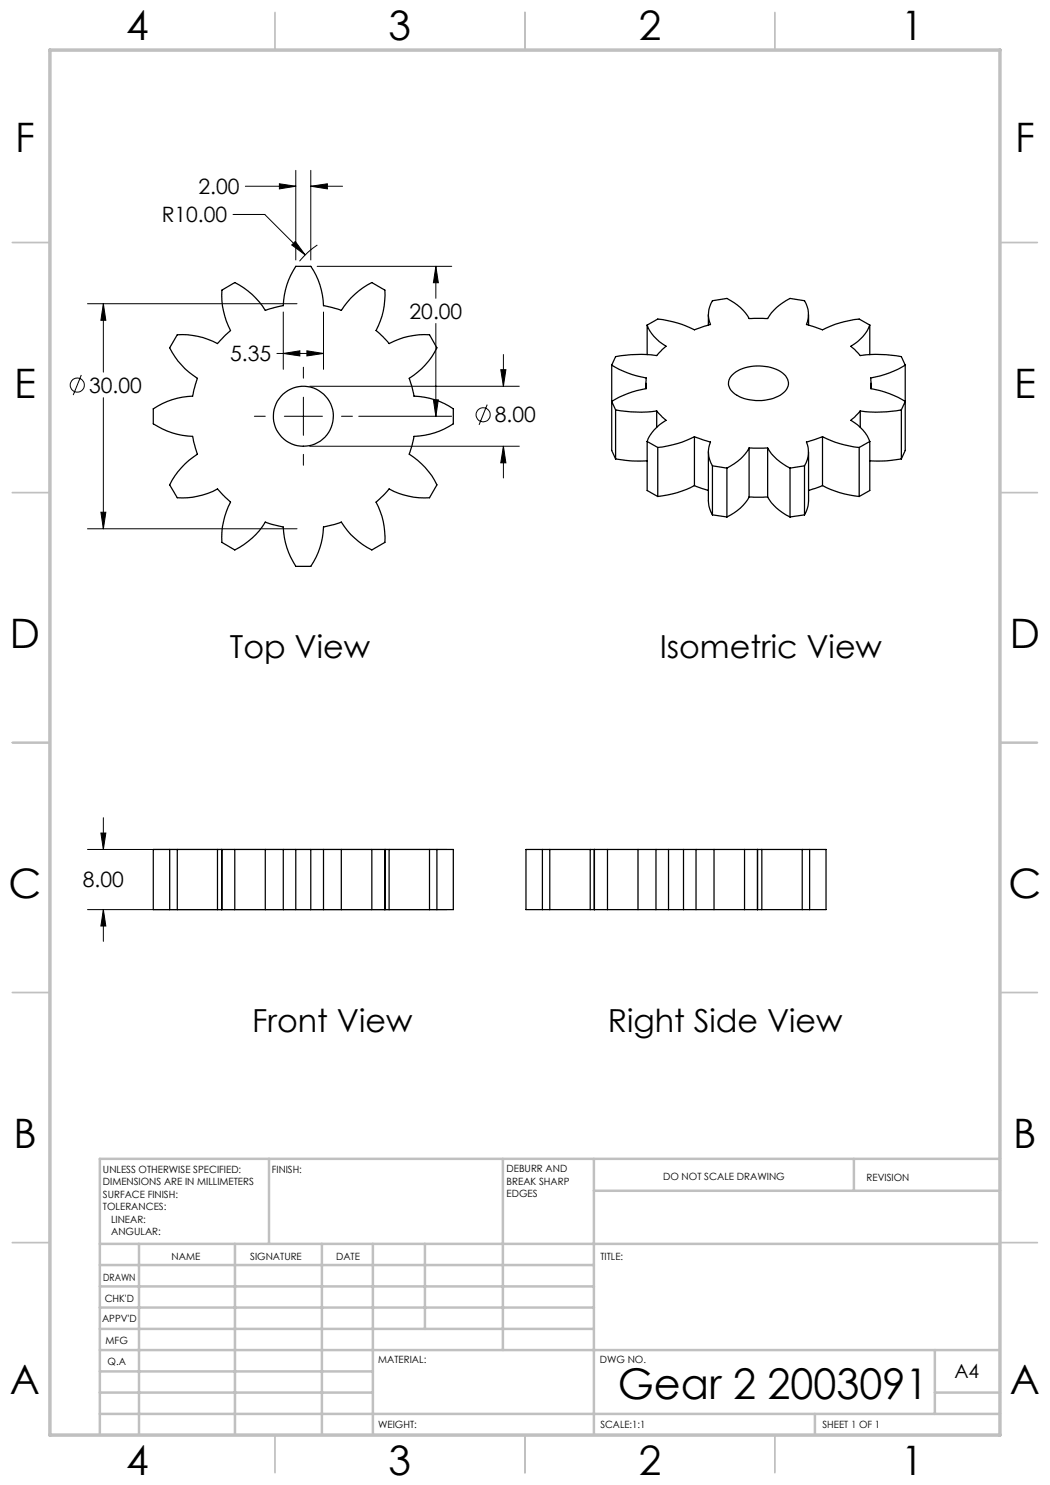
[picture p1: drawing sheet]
<svg xmlns="http://www.w3.org/2000/svg" width="210mm" height="297mm" viewBox="0 0 210 297" stroke-linecap="round" stroke-linejoin="round" font-family="sans-serif">
<g fill="none" stroke="#000" stroke-width=".2">
<path d="M49.1 37.2h10.1M55.9 36.8l3.3 .4-3.3 .6zM59.2 34.1v17.9M62.2 34.1v17.9M62.2 37.2h6.3M62.2 37.2l3.3-.4v1zM46.6 42.9h6.4l8 8.1M59.1 48.3l1.9 2.7-2.7-2zM63.4 53.3h26.9M63.5 49a15.6 15.6 0 0 0-3.6 3.2M87.2 53.3v6.4M87.2 53.3l.5 3.2h-1z"/>
<path d="M16.3 75l-1.7 4M17.5 60.7h41.9M20.7 60.7v13.7M20.7 79.5v26.3M20.7 60.7l.5 3.4h-1zM55.4 70.7h9.3M56.7 62.4v11.5M56.7 70.7l3.3-.5v1zM60.7 73.4v2.2M60.7 79.4v7.7M61.4 70.2l3.3 .5-3.3 .5zM61.9 77.3h42"/>
<path d="M64.7 62.4v11.5M86.7 80h1l-.5 3.3zM87.2 64.7v18.6M100.2 73.9h1l-.5 3.4zM100.7 70.9v6.4M50.9 83.3h2.2M56.9 83.3h7.6M60.7 90.9v2.2M61.9 89.2h42M68.3 83.3h2.2M71.8 83.3h18.5M97.4 80.9l-1.6 4.1"/>
<path d="M100.7 89.2v6.4M100.7 89.2l.5 3.4h-1zM17.5 105.8h41.9M20.2 102.4h1l-.5 3.4zM17.5 169.9h71.9M20.2 166.6h1l-.5 3.3zM20.7 163.5v6.4M17.5 181.9h71.9M20.7 181.9v6.4M20.7 181.9l.5 3.3h-1z"/>
<circle cx="15.5" cy="77" r="1.41"/>
<circle cx="96.6" cy="83" r="1.42"/>
</g>
<g fill="none" stroke="#c0c0c0" stroke-width=".35">
<path d="M55 2.5v7.5M105 2.5v7.5M155 2.5v7.5M2.5 48.5h7.5M200 48.5h7.5M2.5 98.5h7.5M200 98.5h7.5M2.5 148.5h7.5M200 148.5h7.5M2.5 198.5h7.5M200 198.5h7.5M2.5 248.5h7.5"/>
<path d="M200 248.5h7.5M55 287v7.5M105 287v7.5M155 287v7.5"/>
</g>
<g fill="none" stroke="#c0c0c0" stroke-width=".5">
<path d="M53.8 231.8v17M100.6 231.8v38.2M118.8 231.8v55.2M118.8 238.2h81.2M170.8 231.8v6.4M200 231.8h-180v55.2M20 248.8h180M20 257.3h98.8M20 253h98.8M27.8 248.8v38.2M47 248.8v38.2M64.4 248.8v38.2"/>
<path d="M74.6 248.8v38.2M85 248.8v17M20 265.8h98.8M20 261.5h98.8M20 278.5h54.6M20 274.3h54.6M20 270h180M187 278.5h13M187 270v12.8M20 282.8h180M163 282.8v4.2"/>
</g>
<path d="M10 10h190v277h-190z" fill="none" stroke="#c0c0c0" stroke-width=".7"/>
<path d="M20.7 181.9l.5 3.3h-1zM20.2 166.6h1l-.5 3.3zM20.2 102.4h1l-.5 3.4zM20.7 60.7l.5 3.4h-1zM100.7 89.2l.5 3.4h-1zM100.2 73.9h1l-.5 3.4zM55.9 36.8l3.3 .4-3.3 .6zM62.2 37.2l3.3-.4v1zM86.7 80h1l-.5 3.3zM87.2 53.3l.5 3.2h-1zM59.1 48.3l-.8 .7 2.7 2zM56.7 70.7l3.3-.5v1zM61.4 70.2l3.3 .5-3.3 .5z" fill="#000"/>
<g fill="none" stroke="#000" stroke-width=".25">
<path d="M35.5 67a15.1 15.1 0 0 1 8 1.7l2.6-2.6a15.5 15.5 0 0 1-1.7-8.1l2.6-1.5a14.9 14.9 0 0 1 6.1 5.6l3.6-1a15 15 0 0 1 2.5-7.8h3a14.6 14.6 0 0 1 2.5 7.8l3.6 1a15.5 15.5 0 0 1 6.1-5.6l2.6 1.5a15.1 15.1 0 0 1-1.8 8.1l2.6 2.6a15.1 15.1 0 0 1 8.1-1.7l1.5 2.6a15 15 0 0 1-5.6 6.1l1 3.5a14.6 14.6 0 0 1 7.9 2.6v3a15 15 0 0 1-7.9 2.5l-1 3.5a14.8 14.8 0 0 1 5.6 6.2l-1.5 2.6a15.1 15.1 0 0 1-8.1-1.8l-2.6 2.6a15.1 15.1 0 0 1 1.8 8.1l-2.6 1.5a15.5 15.5 0 0 1-6.1-5.6l-3.6 1a14.9 14.9 0 0 1-2.5 7.9h-3a15.3 15.3 0 0 1-2.5-7.9l-3.6-1a14.9 14.9 0 0 1-6.1 5.6l-2.6-1.5a15.5 15.5 0 0 1 1.7-8.1l-2.6-2.6a15.1 15.1 0 0 1-8 1.8l-1.6-2.6a15.5 15.5 0 0 1 5.6-6.2l-1-3.5a15.3 15.3 0 0 1-7.8-2.5v-3a14.9 14.9 0 0 1 7.8-2.6l1-3.5a15.7 15.7 0 0 1-5.6-6.1zM122.3 73a19.1 19.1 0 0 0 7 2.6v2.1a19.1 19.1 0 0 0-7 2.6l.8 1.7M122.3 73v17.1l.8 1.7M129.2 76.7v1M129.4 65a8.3 8.3 0 0 0 3.8 4.2l-1.9 1.9a26.7 26.7 0 0 0-8.2 .2l-.8 1.7M129.4 65l2.2-1.2a20.6 20.6 0 0 1 7.3 2.2l3.2-1.1a5.2 5.2 0 0 1 .4-4.8l2.9-.4a9.9 9.9 0 0 1 4.4 4h3.7a10.2 10.2 0 0 1 4.5-4l2.9 .4a5.2 5.2 0 0 1 .4 4.8l3.2 1.1a20.6 20.6 0 0 1 7.3-2.2l2.2 1.2M129.4 65v5.9M141.7 62.9v2.1M146.5 75a8.7 8.7 0 0 1 8.8-1.1 3.1 3.1 0 0 1 2.3 3.3 5.2 5.2 0 0 1-4.6 2.8 7.6 7.6 0 0 1-6.9-2 2.23 2.23 0 0 1 .4-3zM161.7 62.9v2.1M174 65a8.3 8.3 0 0 1-3.8 4.2l1.8 1.9a26.7 26.7 0 0 1 8.3 .2l.7 1.7M174 65v5.9"/>
<path d="M174.2 76.7v1M181 73a19.1 19.1 0 0 1-6.9 2.6v2.1a19.1 19.1 0 0 1 6.9 2.6l-.7 1.7M181 73v17.1l-.7 1.7M123.1 82a26.7 26.7 0 0 0 8.2 .2M123.1 91.8l3.1 .4h3.2M123.1 82v9.8M129.4 88.3l2.2 1.2M129.4 88.3v9.8l2.2 1.2M131.3 82.2l1.9 1.9a8.3 8.3 0 0 0-3.8 4.2M131.3 82.2v3.2M131.6 89.5v9.8M138.9 87.3l3.2 1.1a5.2 5.2 0 0 0 .4 4.8"/>
<path d="M138.9 87.3a20.6 20.6 0 0 1-7.3 2.2M138.9 97.1a19.7 19.7 0 0 1-7.3 2.2M138.9 97.1l2.8 1M138.9 87.3v9.8M141.7 90.4v9.8l.1 1 .7 1.8M142.5 93.2l2.9 .4M142.5 93.2v9.8M145.4 93.6v9.8M149.8 89.6h3.7M149.8 89.6a9.9 9.9 0 0 1-4.4 4M149.8 99.4a9.6 9.6 0 0 1-4.4 4M149.8 99.4h3.7"/>
<path d="M149.8 89.6v9.8M153.5 89.6a10.2 10.2 0 0 0 4.5 4M153.5 99.4a9.9 9.9 0 0 0 4.5 4M153.5 89.6v9.8M158 93.6v9.8M160.9 93.2l-2.9 .4M160.9 93.2v9.8M161.7 90.4v9.8l-.1 1-.7 1.8M164.5 87.3a20.6 20.6 0 0 0 7.3 2.2M164.5 87.3l-3.2 1.1a5.2 5.2 0 0 1-.4 4.8M164.5 97.1a19.7 19.7 0 0 0 7.3 2.2M164.5 97.1l-2.8 1"/>
<path d="M164.5 87.3v9.8M171.8 89.5v9.8M172 82.2l-1.8 1.9a8.3 8.3 0 0 1 3.8 4.2M172 82.2v3.2M174 88.3l-2.2 1.2M174 88.3v9.8l-2.2 1.2M180.3 82a26.7 26.7 0 0 1-8.3 .2M180.3 91.8l-3.1 .4h-3.2M180.3 82v9.8M142.5 103l2.9 .4M160.9 103l-2.9 .4M33.9 169.9h-3.2v12h3.2"/>
<path d="M33.9 169.9h1.6M33.9 169.9v12M35.5 169.9h8M35.5 169.9v12M43.5 169.9h.8M43.5 169.9v12M44.3 169.9v12M44.3 169.9h2.7M44.4 169.9v12M47 169.9h6.1M47 169.9v12M53.1 169.9h3.6"/>
<path d="M53.1 169.9v12M56.7 169.9h2.5M56.7 169.9v12M59.2 169.9v12M59.2 169.9h3M62.2 169.9h2.5M62.2 169.9v12M64.7 169.9h3.6M64.7 169.9v12M68.3 169.9h6.1M68.3 169.9v12M74.4 169.9h2.6"/>
<path d="M74.4 169.9v12M77 169.9v12M77 169.9h.8M77.8 169.9h8.1M77.8 169.9v12M85.9 169.9h1.5M85.9 169.9v12M87.4 169.9h3.3v12h-3.3M87.4 169.9v12M108.5 169.9h-3.3v12h3.3M108.5 169.9h1.5M108.5 169.9v12"/>
<path d="M110 169.9h8M110 169.9v12M118 169.9h.9M118 169.9v12M118.9 169.9h2.6M118.9 169.9v12M121.5 169.9h6.1M121.5 169.9v12M127.6 169.9h3.6M127.6 169.9v12M131.2 169.9h2.5M131.2 169.9v12"/>
<path d="M133.7 169.9h3M133.7 169.9v12M136.7 169.9h2.5M136.7 169.9v12M139.2 169.9h3.6M139.2 169.9v12M142.8 169.9h6.1M142.8 169.9v12M148.9 169.9h2.6M148.9 169.9v12M151.5 169.9v12M151.5 169.9h.9"/>
<path d="M152.4 169.9h8M152.4 169.9v12M160.4 169.9h1.5M160.4 169.9v12M161.9 169.9h3.3v12h-3.3M161.9 169.9v12M33.9 181.9h1.6M35.5 181.9h8M43.5 181.9h.8M44.3 181.9h2.7M47 181.9h6.1M53.1 181.9h3.6"/>
<path d="M56.7 181.9h2.5M59.2 181.9h3M62.2 181.9h2.5M64.7 181.9h3.6M68.3 181.9h6.1M74.4 181.9h2.6M77 181.9h.8M77.8 181.9h8.1M85.9 181.9h1.5M108.5 181.9h1.5M110 181.9h8M118 181.9h.9"/>
<path d="M118.9 181.9h2.6M121.5 181.9h6.1M127.6 181.9h3.6M131.2 181.9h2.5M133.7 181.9h3M136.7 181.9h2.5M139.2 181.9h3.6M142.8 181.9h6.1M148.9 181.9h2.6M151.5 181.9h.9M152.4 181.9h8M160.4 181.9h1.5"/>
<circle cx="60.7" cy="83.2" r="6"/>
</g>
<text font-size="8.5" x="123.6" y="279.7">Gear 2 2003091</text>
<g font-size="8.1">
<text x="25.2" y="8">4</text>
<text x="77.7" y="8">3</text>
<text x="127.7" y="8">2</text>
<text x="180.2" y="8">1</text>
<text x="3" y="30.4">F</text>
<text x="203" y="30.4">F</text>
<text x="2.8" y="79.6">E</text>
<text x="202.8" y="79.6">E</text>
<text x="2" y="129.6">D</text>
<text x="202" y="129.6">D</text>
<text x="1.7" y="179.6">C</text>
<text x="201.7" y="179.6">C</text>
<text x="2.7" y="229.6">B</text>
<text x="202.7" y="229.6">B</text>
<text x="2" y="278.9">A</text>
<text x="202" y="278.9">A</text>
<text x="25.2" y="295">4</text>
<text x="77.7" y="295">3</text>
<text x="127.7" y="295">2</text>
<text x="180.2" y="295">1</text>
</g>
<g font-size="6.3">
<text x="46" y="131.6">Top View</text>
<text x="131.9" y="131.6">Isometric View</text>
<text x="50.4" y="206.4">Front View</text>
<text x="121.6" y="206.4">Right Side View</text>
</g>
<g font-size="4.2">
<text x="39.7" y="38.8">2.00</text>
<text x="32.3" y="44.5">R10.00</text>
<text x="81.9" y="63.7">20.00</text>
<text x="46" y="72.3">5.35</text>
<text x="17.8" y="78.6">30.00</text>
<text x="99" y="84.5">8.00</text>
<text x="16.6" y="177.5">8.00</text>
</g>
<text font-size="3.9" x="190.9" y="275.5">A4</text>
<g font-size="2">
<text x="20.6" y="234.6">UNLESS OTHERWISE SPECIFIED:</text>
<text x="20.6" y="237.1">DIMENSIONS ARE IN MILLIMETERS</text>
<text x="20.6" y="239.6">SURFACE FINISH:</text>
<text x="54.4" y="234.6">FINISH:</text>
<text x="101.3" y="234.5">DEBURR AND</text>
<text x="101.3" y="237">BREAK SHARP</text>
<text x="101.3" y="239.5">EDGES</text>
<text x="132.6" y="236">DO NOT SCALE DRAWING</text>
<text x="173.3" y="236.2">REVISION</text>
<text x="20.6" y="242.1">TOLERANCES:</text>
<text x="22.2" y="244.6">LINEAR:</text>
<text x="22.2" y="247.1">ANGULAR:</text>
<text x="34.3" y="252">NAME</text>
<text x="50" y="251.9">SIGNATURE</text>
<text x="67.2" y="251.9">DATE</text>
<text x="120.1" y="251.9">TITLE:</text>
<text x="20.6" y="256.1">DRAWN</text>
<text x="20.9" y="260.3">CHK'D</text>
<text x="20.4" y="264.4">APPV'D</text>
<text x="21.1" y="268.8">MFG</text>
<text x="21.5" y="273">Q.A</text>
<text x="75.6" y="272.5">MATERIAL:</text>
<text x="120" y="272.5">DWG NO.</text>
<text x="75.6" y="285.5">WEIGHT:</text>
<text x="120.1" y="285.6">SCALE:1:1</text>
<text x="164.5" y="285.6">SHEET 1 OF 1</text>
</g>
</svg>
